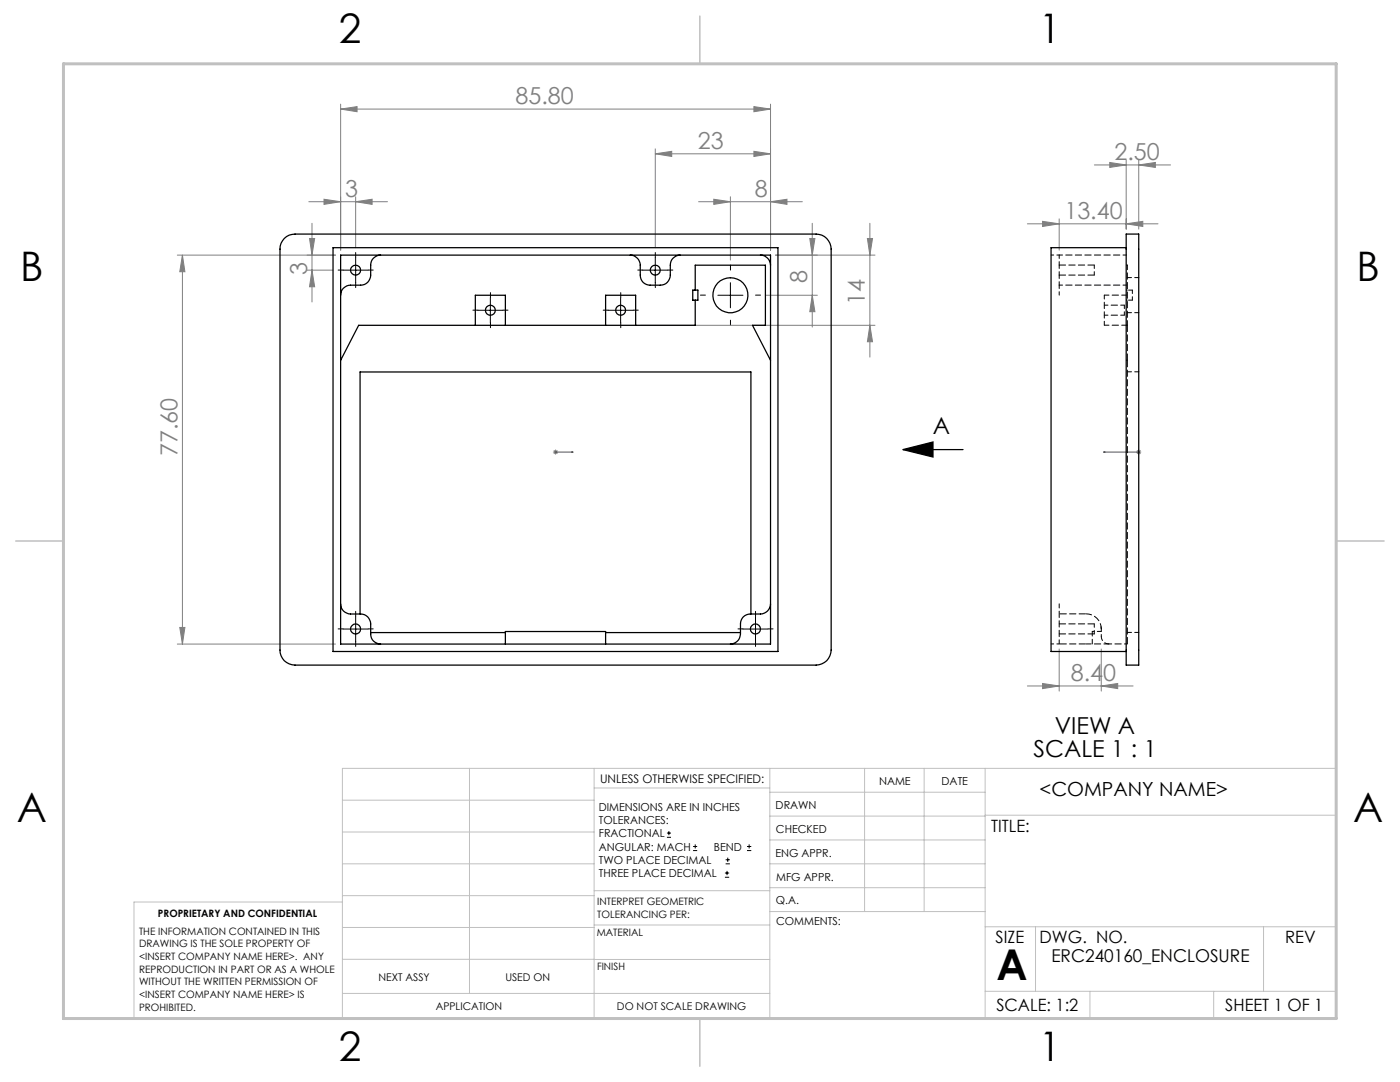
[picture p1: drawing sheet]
<svg xmlns="http://www.w3.org/2000/svg" width="279mm" height="216mm" viewBox="0 0 279 216" stroke-linecap="round" stroke-linejoin="round" font-family="sans-serif">
<g fill="none" stroke="#000" stroke-width=".2">
<path d="M68.5 53.9h4.9M71 51.4v5M97.9 59.4v5M123.9 59.4v5M128.3 53.9h5M130.8 51.4v5M143.3 58.9h5M145.8 56.4v5M95.4 61.9h5M121.4 61.9h5M68.5 125.5h4.9M71 123v5"/>
<path d="M148.3 125.5h4.9M150.8 123v5M133.1 167.1h.8M133.1 166.2h.8M133.5 165.8v.9M138.3 169.7h.8M138.3 168.9h.8M138.7 168.5v.8M144.7 175h.8M144.7 174.2h.8M144.8 172.4h.9M144.8 171.6h.9"/>
<path d="M145.1 173.8v.8M145.2 171.1v.9M149.1 169.7h.8M149.1 168.9h.8M149.5 168.5v.8"/>
</g>
<path d="M180.2 89.7l6-1.5v3zM180.2 89.7h12" fill="none" stroke="#000" stroke-width=".25"/>
<path d="M110.8 90.2h.1zM110.9 90.2h.1M110.9 90.2h3.5M114.4 90.2h-.4h.4M220.2 90.2h.4h-.4M220.2 90.2h7.1M227.2 90.2h.2zM227.3 90.2h.1" fill="none" stroke="#00f" stroke-width=".2"/>
<g fill="none" stroke="#808080" stroke-width=".2">
<path d="M64.7 39.8l3.3 .5-3.3 .5zM68 21.8l3.3-.5v1zM68 20.8v29.1M68 21.8h85.8M71 39.3v10.1M130.8 30.7l3.3-.5v1zM130.8 29.7v19.7M130.8 30.7h23M142.5 39.8l3.3 .5-3.3 .5zM145.8 39.3v12.6M150.5 21.3l3.3 .5-3.3 .5zM150.5 30.2l3.3 .5-3.3 .5z"/>
<path d="M153.8 20.8v29.1M218.4 32.9h15.2M221.5 32.4l3.3 .5-3.3 .5zM224.8 31.9v13.8M227.3 32.9l3.3-.5v1zM227.3 31.9v13.8M35.4 50.9h31.6M36.4 50.9l.5 3.3h-1zM36.4 50.9v77.6M61.3 53.9h5.2M61.6 40.3h15.7M61.8 47.6h1l-.5 3.3z"/>
<path d="M62.3 44.6v15.7M62.3 53.9l.5 3.3h-1zM71 40.3l3.3-.5v1zM139.4 40.3h20.7M152.8 58.9h10.3M153.8 40.3l3.3-.5v1zM154.8 50.9h19.8M161.6 47.6h1l-.5 3.3zM162.1 44.6v20.7M162.1 58.9l.5 3.3h-1zM173.1 47.6h1l-.5 3.3zM173.6 44.6v26.7"/>
<path d="M205 44.7h26.1M208.1 44.2l3.3 .5-3.3 .5zM211.4 43.7v6.2M224.8 44.7l3.3-.5v1zM127.8 64.9h46.8M173.6 64.9l.5 3.3h-1zM110.3 90.2h1.1M110.5 89.9l.7 .7M110.9 89.7v1M111.2 89.9l-.7 .7M226.8 90.2h1M226.9 89.9l.7 .7"/>
<path d="M227.3 89.7v1M227.6 89.9l-.7 .7M35.4 128.5h31.6M35.9 125.2h1l-.5 3.3zM205 136.9h21.1M208.1 136.4l3.3 .5-3.3 .5zM211.4 129.5v8.4M219.8 136.9l3.3-.5v1zM219.8 129.5v8.4"/>
</g>
<g fill="none" stroke="#000" stroke-width=".2" stroke-dasharray="15.2 1.3 1.3 1.3">
<path d="M68.5 53.9h-1M71 51.4v-1M71 56.4v1M73.5 53.9h1M97.9 59.4v-1M123.9 59.4v-1M128.3 53.9h-1M130.8 51.4v-1M130.8 56.4v1M133.3 53.9h1M140.8 58.9h-1M145.8 53.9v-1"/>
<path d="M150.8 58.9h1M95.4 61.9h-1M97.9 64.4v1M100.4 61.9h1M121.4 61.9h-1M123.9 64.4v1M126.4 61.9h1M145.8 63.9v1M68.5 125.5h-1M71 123v-1M71 128v1M73.5 125.5h1"/>
<path d="M148.3 125.5h-1M150.8 123v-1M150.8 128v1M153.3 125.5h1"/>
</g>
<g fill="none" stroke="#c0c0c0" stroke-width=".2">
<path d="M68.3 159.7h50.3M93.7 153.3v44.9M118.6 153.3v49.9M118.6 157.2h35M153.6 153.3v49.9M153.6 158.1h43M172.5 153.3v28.6M184.4 153.3v28.6M196.6 153.3v49.9M68.3 180h-41.6v23.2h240v-49.9h-198.4v49.9M68.3 166h50.3M68.3 178.7h50.3"/>
<path d="M68.3 172.4h50.3M118.6 177.7h35M153.6 162.8h43M153.6 177.1h43M153.6 172.4h43M153.6 167.6h43M196.6 162.7h70.1M68.3 198.2h85.3M68.3 191.4l85.3 .1M68.3 185.1h50.3M118.6 184.6h35M153.6 181.9h43"/>
<path d="M196.6 184.9h70.1M196.6 197.8h70.1M206.7 184.9v12.9M217.5 197.8v5.4M242.2 197.8v5.4M252.2 184.9v12.9"/>
</g>
<path d="M139.7 3.2v9.5M3.1 107.9h9.6M266.7 107.9h9.5M139.7 203.2v9.6" fill="none" stroke="#c0c0c0" stroke-width=".3"/>
<path d="M12.7 12.7h254v190.5h-254z" fill="none" stroke="#c0c0c0" stroke-width=".6"/>
<path d="M180.2 89.7l6-1.5v3z" fill="#000"/>
<g fill="#00f">
<path d="M114 90.2h.4zM110.8 90.2h.1z"/>
<path d="M227.2 90.2h.2zM220.2 90.2h.4z"/>
</g>
<g fill="#808080">
<path d="M71 40.3l3.3-.5v1zM64.7 39.8l3.3 .5-3.3 .5zM219.8 136.9l3.3-.5v1zM208.1 136.4l3.3 .5-3.3 .5z"/>
<path d="M208.1 44.2l3.3 .5-3.3 .5zM224.8 44.7l3.3-.5v1zM221.5 32.4l3.3 .5-3.3 .5zM227.3 32.9l3.3-.5v1z"/>
<path d="M150.5 21.3l3.3 .5-3.3 .5zM68 21.8l3.3-.5v1z"/>
<path d="M62.3 53.9l.5 3.3h-1zM61.8 47.6h1l-.5 3.3zM162.1 58.9l.5 3.3h-1zM161.6 47.6h1l-.5 3.3z"/>
<path d="M36.4 50.9l.5 3.3h-1zM35.9 125.2h1l-.5 3.3zM173.1 47.6h1l-.5 3.3zM173.6 64.9l.5 3.3h-1z"/>
<path d="M142.5 39.8l3.3 .5-3.3 .5zM153.8 40.3l3.3-.5v1zM130.8 30.7l3.3-.5v1zM150.5 30.2l3.3 .5-3.3 .5z"/>
</g>
<g fill="none" stroke="#000" stroke-width=".25">
<path d="M56.7 47.6a2.88 2.88 0 0 1 2.2-.9h104a3 3 0 0 1 3 3v80a3 3 0 0 1-3 3h-104a2.95 2.95 0 0 1-3-3v-80a2.87 2.87 0 0 1 .8-2.1zM66.5 49.4h88.8v80.6h-88.8zM68 50.9h85.8v77.6h-85.8zM76 50.9a1.99 1.99 0 0 0-2 2v2a1.99 1.99 0 0 1-2 2h-2a1.99 1.99 0 0 0-2 2M125.8 50.9a2.05 2.05 0 0 1 2 2v2a1.93 1.93 0 0 0 2 2h2a1.99 1.99 0 0 0 2-2v-2a1.99 1.99 0 0 1 1.9-2M138.3 57.9h1v2h-1zM138.7 59.9v5h-67.1l-3.6 7M138.7 57.9v-5h14.1v12h-2.6l3.6 7M151.8 50.9a2.05 2.05 0 0 1 2 2M224.8 46.7h2.5v86h-2.5zM224.8 49.4h-15v80.6h15M94.9 64.9v-6h6v6"/>
<path d="M120.9 64.9v-6h6v6M68 120.5a1.99 1.99 0 0 0 2 2h2a1.99 1.99 0 0 1 2 2v2a1.99 1.99 0 0 0 2 2M71.9 122.5v-48.3h78v48.3M74 126.2h26.9M100.9 128.5v-2.5h20v2.5M120.9 126.2h26.9M153.8 120.5a2.05 2.05 0 0 1-2 2h-2a1.93 1.93 0 0 0-2 2v2a2.05 2.05 0 0 1-2 2"/>
<circle cx="71" cy="53.9" r=".99"/>
<circle cx="130.8" cy="53.9" r=".99"/>
<circle cx="145.8" cy="58.9" r="3.5"/>
<circle cx="97.9" cy="61.9" r=".99"/>
<circle cx="123.9" cy="61.9" r=".99"/>
<circle cx="71" cy="125.5" r=".99"/>
<circle cx="150.8" cy="125.5" r=".99"/>
</g>
<path d="M211.4 54.9h7M218.4 52.9h-7M224.8 57.9h.2M225 52.9h-.2M225 59.9h-.2M225 71.9v-7M225 71.9h-.2M225 64.9h-.2M211.4 126.5h7M218.4 124.5h-7M219.7 125l.1 .5M225 128.5v-56.6" fill="none" stroke="#000" stroke-width=".2" stroke-dasharray="1.3 .6"/>
<path d="M219.8 125.5a3 3 0 0 0-3-3" fill="none" stroke="#000" stroke-width=".2" stroke-dasharray="1.3 .6" stroke-dashoffset=".2"/>
<path d="M225 128.5h-3.7" fill="none" stroke="#000" stroke-width=".2" stroke-dasharray="1.3 .6" stroke-dashoffset=".7"/>
<path d="M211.4 50.9h-1.6M211.4 128.5h-1.6M219.8 125.5v1.5" fill="none" stroke="#000" stroke-width=".2" stroke-dasharray="1.3 .6" stroke-dashoffset=".8"/>
<path d="M227.3 55.4h-2.3M225 62.4h2.3M227.3 74.2h-2.3M211.4 128.5v-8M221.3 128.5a1.5 1.5 0 0 1-1.5-1.5M227.3 126.2h-2.3" fill="none" stroke="#000" stroke-width=".2" stroke-dasharray="1.3 .6" stroke-dashoffset=".4"/>
<path d="M211.4 122.5h5.4M211.4 128.5h5.4" fill="none" stroke="#000" stroke-width=".2" stroke-dasharray="1.3 .6" stroke-dashoffset="-.2"/>
<path d="M211.4 50.9h13.4M211.4 52.9v-2M211.4 56.9h13.4M211.4 54.9v2M211.4 52.9v2M211.4 56.9v2M218.4 54.9v-2M226 59.9v-2M224.4 62.9v-2M218.4 126.5v-2" fill="none" stroke="#000" stroke-width=".2" stroke-dasharray="1.3 .6" stroke-dashoffset=".6"/>
<path d="M220.4 58.9h4.4M220.4 64.9h4.4M225 64.9v-12M216.8 128.5h4.5M218 128.5v-2.5" fill="none" stroke="#000" stroke-width=".2" stroke-dasharray="1.3 .6" stroke-dashoffset=".3"/>
<path d="M226 59.9h-1M226 57.9h-1M220.4 64.9v-6M220.4 62.9h4M224.4 60.9h-4" fill="none" stroke="#000" stroke-width=".2" stroke-dasharray="1.3 .6" stroke-dashoffset=".5"/>
<path d="M218 126h1.8" fill="none" stroke="#000" stroke-width=".2" stroke-dasharray="1.3 .6" stroke-dashoffset=".9"/>
<text font-size="8.5" x="198.9" y="195.5">A</text>
<g font-size="8.1">
<text x="67.6" y="8.5">2</text>
<text x="207.3" y="8.5">1</text>
<text x="4" y="56.2">B</text>
<text x="270.7" y="56.2">B</text>
<text x="3.3" y="164.1">A</text>
<text x="270" y="164.1">A</text>
<text x="67.6" y="211.7">2</text>
<text x="207.3" y="211.7">1</text>
</g>
<g font-size="4.7" fill="#808080">
<text x="102.9" y="20.7">85.80</text>
<text x="139.3" y="29.7">23</text>
<text x="222.4" y="31.9">2.50</text>
<text x="68.9" y="39.2">3</text>
<text x="150.6" y="39.2">8</text>
<text x="212.4" y="43.6">13.40</text>
<text x="61.3" y="54.8" transform="rotate(-90 61.3 54.8)">3</text>
<text x="161.1" y="56.5" transform="rotate(-90 161.1 56.5)">8</text>
<text x="172.6" y="60.9" transform="rotate(-90 172.6 60.9)">14</text>
<text x="35.4" y="91" transform="rotate(-90 35.4 91)">77.60</text>
<text x="213.7" y="135.9">8.40</text>
</g>
<g font-size="4.7">
<text x="186.2" y="86.5">A</text>
<text x="210.5" y="146.6">VIEW A</text>
<text x="206.3" y="151.1">SCALE 1 : 1</text>
</g>
<text font-size="3.9" x="207.5" y="158.8">&lt;COMPANY NAME&gt;</text>
<text font-size="3.5" x="209.8" y="191.9">ERC240160_ENCLOSURE</text>
<g font-size="3.4">
<text x="197.8" y="166">TITLE:</text>
<text x="198.7" y="188.1">SIZE</text>
<text x="207.5" y="188.1">DWG. NO.</text>
<text x="256.5" y="188.2">REV</text>
<text x="198.8" y="201.7">SCALE: 1:2</text>
<text x="244.5" y="201.7">SHEET 1 OF 1</text>
</g>
<text font-size="2.4" x="119.8" y="156.2">UNLESS OTHERWISE SPECIFIED:</text>
<g font-size="2.2">
<text x="119.5" y="161.8">DIMENSIONS ARE IN INCHES</text>
<text x="154.8" y="161.4">DRAWN</text>
<text x="175.4" y="156.6">NAME</text>
<text x="187.9" y="156.7">DATE</text>
<text x="119.5" y="164.4">TOLERANCES:</text>
<text x="119.5" y="167.1">FRACTIONAL</text>
<text x="154.9" y="166.3">CHECKED</text>
<text x="119.5" y="169.7">ANGULAR: MACH</text>
<text x="119.5" y="172.4">TWO PLACE DECIMAL</text>
<text x="142.5" y="169.7">BEND</text>
<text x="154.8" y="170.9">ENG APPR.</text>
<text x="119.5" y="175">THREE PLACE DECIMAL</text>
<text x="154.9" y="175.7">MFG APPR.</text>
<text x="154.9" y="180.4">Q.A.</text>
<text x="154.9" y="184.6">COMMENTS:</text>
</g>
<g font-size="2.1">
<text x="75.5" y="195.7">NEXT ASSY</text>
<text x="100.9" y="195.7">USED ON</text>
<text x="86.9" y="201.5">APPLICATION</text>
<text x="123.1" y="201.6">DO NOT SCALE DRAWING</text>
</g>
<g font-size="2">
<text x="31.5" y="182.9">PROPRIETARY AND CONFIDENTIAL</text>
<text x="119.2" y="180.6">INTERPRET GEOMETRIC</text>
<text x="119.2" y="183.1">TOLERANCING PER:</text>
<text x="27.8" y="186.5">THE INFORMATION CONTAINED IN THIS</text>
<text x="27.8" y="189">DRAWING IS THE SOLE PROPERTY OF</text>
<text x="27.8" y="191.6">&lt;INSERT COMPANY NAME HERE&gt;. ANY</text>
<text x="119.1" y="186.7">MATERIAL</text>
<text x="27.8" y="194.1">REPRODUCTION IN PART OR AS A WHOLE</text>
<text x="27.8" y="196.6">WITHOUT THE WRITTEN PERMISSION OF</text>
<text x="119.1" y="193.5">FINISH</text>
<text x="27.8" y="199.1">&lt;INSERT COMPANY NAME HERE&gt; IS</text>
<text x="27.8" y="201.7">PROHIBITED.</text>
</g>
</svg>
